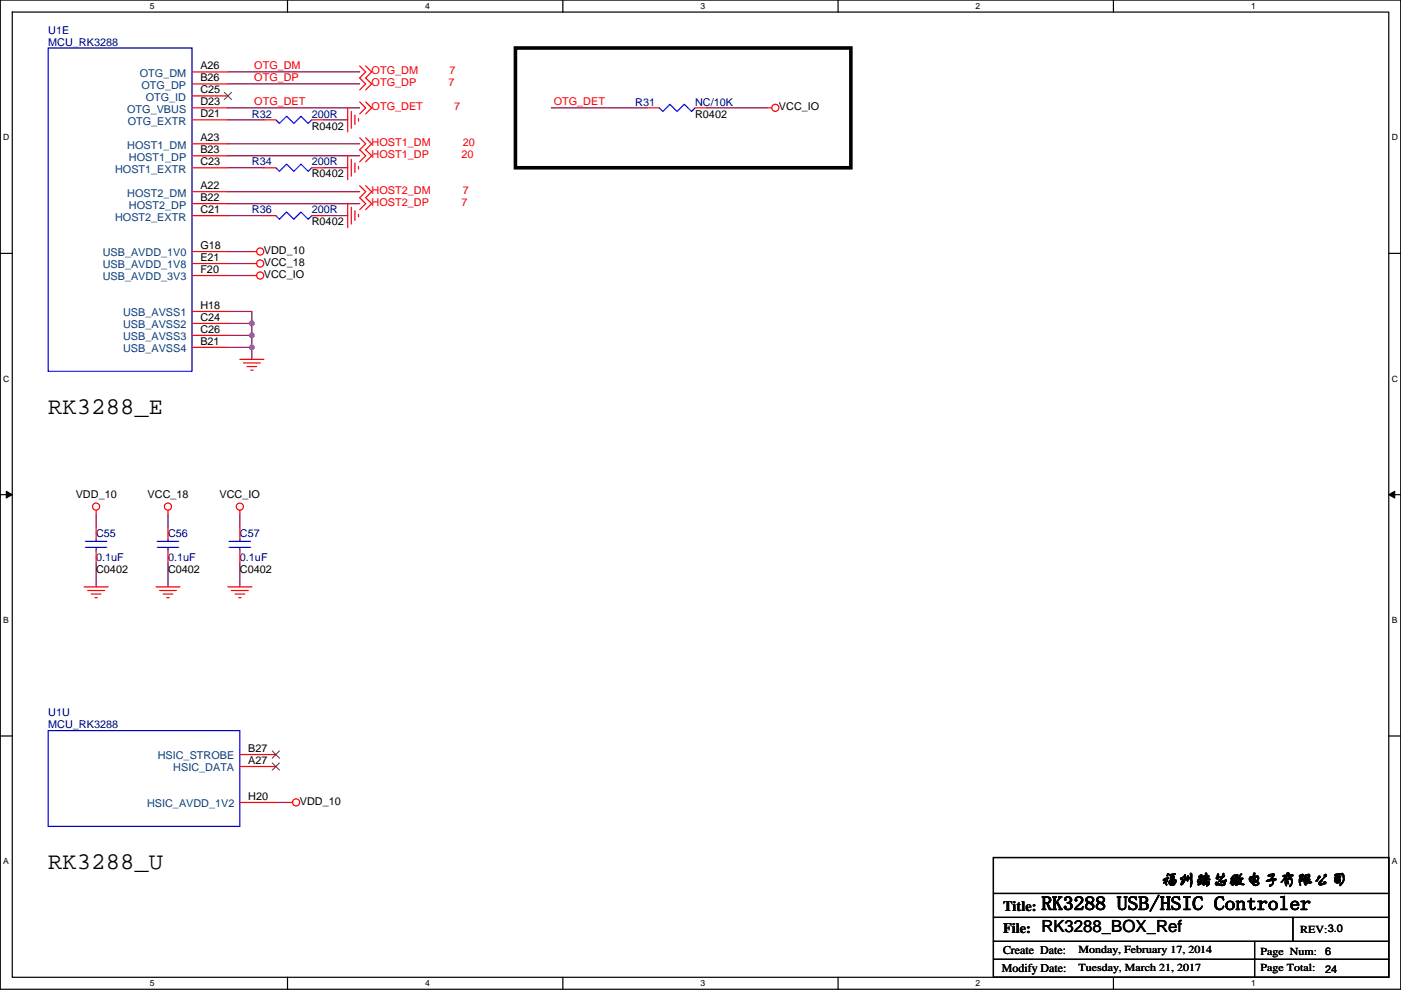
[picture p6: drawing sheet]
<svg xmlns="http://www.w3.org/2000/svg" width="297mm" height="210mm" viewBox="0 0 297 210" stroke-linecap="round" stroke-linejoin="round" font-family="sans-serif">
<path d="M.1 0h296.9v209.8h-296.9zM2.6 2.6h291.8v204.7h-291.8z" fill="none" stroke="#000" stroke-width=".25"/>
<g fill="#fff">
<path d="M31.8 .3h1v2h-1z"/>
<path d="M31.8 207.5h1v2.1h-1z"/>
</g>
<path d="M61 0v2.6M61 207.3v2.5" fill="none" stroke="#000" stroke-width=".25"/>
<g fill="#fff">
<path d="M90.1 .3h1v2h-1z"/>
<path d="M90.1 207.5h1v2.1h-1z"/>
</g>
<path d="M119.3 0v2.6M119.3 207.3v2.5" fill="none" stroke="#000" stroke-width=".25"/>
<g fill="#fff">
<path d="M148.5 .3h1v2h-1z"/>
<path d="M148.5 207.5h1v2.1h-1z"/>
</g>
<path d="M177.7 0v2.6M177.7 207.3v2.5" fill="none" stroke="#000" stroke-width=".25"/>
<g fill="#fff">
<path d="M206.9 .3h1v2h-1z"/>
<path d="M206.9 207.5h1v2.1h-1z"/>
</g>
<path d="M236.1 0v2.6M236.1 207.3v2.5" fill="none" stroke="#000" stroke-width=".25"/>
<g fill="#fff">
<path d="M265.2 .3h1v2h-1z"/>
<path d="M265.2 207.5h1v2.1h-1z"/>
<path d="M.7 28.2h1.3v2h-1.3z"/>
<path d="M295.1 28.2h1.3v2h-1.3z"/>
<path d="M.7 79.3h1.3v2.1h-1.3z"/>
<path d="M295.1 79.3h1.3v2.1h-1.3z"/>
</g>
<path d="M.1 53.7h2.5M294.4 53.7h2.6" fill="none" stroke="#000" stroke-width=".25"/>
<g fill="#fff">
<path d="M.7 130.5h1.2v2h-1.2z"/>
<path d="M295.1 130.5h1.2v2h-1.2z"/>
</g>
<path d="M.1 104.9h2.5M294.4 104.9h2.6" fill="none" stroke="#000" stroke-width=".25"/>
<path d="M1.3 104.2l1.3 .7-1.3 .7zM294.4 104.9l1.3-.7v1.4z" fill="#000" stroke="#000" stroke-width=".21"/>
<g fill="#fff">
<path d="M.7 181.7h1.2v2h-1.2z"/>
<path d="M295.1 181.7h1.2v2h-1.2z"/>
</g>
<path d="M.1 156.1h2.5M294.4 156.1h2.6M210.6 181.9h83.8v25.4h-83.8zM210.6 189.5h83.8M210.6 194.6h83.8M210.6 199.7h83.8M266 199.7v7.6M274.1 194.6v5.1M210.6 203.5h83.8" fill="none" stroke="#000" stroke-width=".25"/>
<path d="M109.3 10.2h71.1v25.4h-71.1z" fill="none" stroke="#000" stroke-width=".76"/>
<g fill="none" stroke="#800040" stroke-width=".25">
<path d="M48.3 15.3h28M48.3 17.8h28M48.3 25.4h7.6M48.3 33h28M48.3 35.6h7.6M48.3 22.9h28M48.3 30.5h28M68.6 35.6h5.1M68.6 25.4h5.1M116.9 22.9h20.3M149.9 22.9h12.7M48.3 45.7h7.6"/>
<path d="M48.3 58.4h5.1M48.3 55.9h5.1M48.3 53.4h5.1M48.3 43.2h28M48.3 40.7h28M68.6 45.7h5.1M48.3 73.7h5.1v2.5M48.3 71.1h5.1M48.3 68.6h5.1M48.3 66.1h5.1v2.5M53.4 71.1v2.6M53.4 68.6v2.5"/>
<path d="M20.4 119.4v5.1M20.4 109.2v2.6M35.6 119.4v5.1M35.6 109.2v2.6M50.9 109.2v2.6M50.9 119.4v5.1M58.5 170.2h2.5"/>
</g>
<g fill="#f0f" stroke="#f0f" stroke-width=".25">
<circle cx="53.4" cy="73.7" r=".5"/>
<circle cx="53.4" cy="71.1" r=".5"/>
<circle cx="53.4" cy="68.6" r=".5"/>
</g>
<g fill="none" stroke="#f00" stroke-width=".25">
<path d="M40.7 15.3h7.6M40.7 17.8h7.6M76.3 14l1.2 1.3-1.2 1.2 1.2 1.3-1.2 1.3M77.5 14l1.3 1.3-1.3 1.2 1.3 1.3-1.3 1.3M40.7 22.9h7.6M40.7 20.3h7.6M40.7 25.4h7.6M40.7 30.5h7.6M40.7 33h7.6M40.7 35.6h7.6M55.9 35.6h2.6M55.9 25.4h2.6"/>
<path d="M66.1 35.6h2.5M66.1 25.4h2.5M73.7 33v5.1M73.7 22.9v5.1M74.5 33.8v3.6M74.5 23.6v3.6M75.2 34.6v2M75.2 24.4v2M76 35.3v.5M76 25.2v.5M76.3 39.4l1.2 1.3-1.2 1.2 1.2 1.3-1.2 1.3M76.3 29.2l1.2 1.3-1.2 1.3 1.2 1.2-1.2 1.3"/>
<path d="M76.3 21.6l1.2 1.3-1.2 1.3M77.5 39.4l1.3 1.3-1.3 1.2 1.3 1.3-1.3 1.3M77.5 29.2l1.3 1.3-1.3 1.3 1.3 1.2-1.3 1.3M77.5 21.6l1.3 1.3-1.3 1.3M137.2 22.9h2.6M147.4 22.9h2.5M162.6 22.9h1M40.7 45.7h7.6M40.7 53.4h7.6M40.7 58.4h7.6M40.7 40.7h7.6M40.7 43.2h7.6"/>
<path d="M40.7 55.9h7.6M53.4 58.4h1M53.4 53.4h1M53.4 55.9h1M55.9 45.7h2.6M66.1 45.7h2.5M73.7 43.2v5.1M74.5 44v3.5M75.2 44.7v2.1M76 45.5v.5M40.7 66.1h7.6M40.7 68.6h7.6"/>
<path d="M40.7 71.1h7.6M40.7 73.7h7.6M50.9 76.2h5M51.6 77h3.6M52.4 77.7h2M53.1 78.5h.6M20.4 108.2v1M20.4 111.8v2.5M20.4 116.9v2.5M35.6 108.2v1M35.6 111.8v2.5M35.6 116.9v2.5"/>
<path d="M50.9 108.2v1M50.9 111.8v2.5M50.9 116.9v2.5M17.8 124.5h5.1M18.6 125.2h3.6M19.4 126h2M20.1 126.8h.5M33.1 124.5h5.1M33.8 125.2h3.6M34.6 126h2M35.4 126.8h.5M48.3 124.5h5.1"/>
<path d="M49.1 125.2h3.5M49.8 126h2.1M50.6 126.8h.5M50.9 160h7.6M50.9 162.6h7.6M50.9 170.2h7.6M61 170.2h1"/>
<circle cx="164.4" cy="22.9" r=".76"/>
<circle cx="55.2" cy="53.3" r=".76"/>
<circle cx="55.2" cy="58.4" r=".76"/>
<circle cx="55.2" cy="55.9" r=".76"/>
<circle cx="20.4" cy="107.4" r=".76"/>
<circle cx="35.6" cy="107.4" r=".76"/>
<circle cx="50.8" cy="107.4" r=".76"/>
<circle cx="62.8" cy="170.2" r=".76"/>
</g>
<g fill="none" stroke="#00f" stroke-width=".25">
<path d="M10.2 10.2h30.5v68.6h-30.5zM58.5 35.6l.7 .7 1.6-1.5 1.5 1.5 1.5-1.5 1.5 1.5 .8-.7M58.5 25.4l.7 .8 1.6-1.5 1.5 1.5 1.5-1.5 1.5 1.5 .8-.8M139.8 22.9l.7 .7 1.5-1.5 1.6 1.5 1.5-1.5 1.5 1.5 .8-.7M58.5 45.7l.7 .8 1.6-1.5 1.5 1.5 1.5-1.5 1.5 1.5 .8-.8M18.1 116.1h4.6M18.1 114.8h4.6M20.4 114.3v.5M20.4 116.1v.8M33.3 116.1h4.6M33.3 114.8h4.6M35.6 114.3v.5"/>
<path d="M35.6 116.1v.8M48.6 116.1h4.5M48.6 114.8h4.5M50.9 114.3v.5M50.9 116.1v.8M10.2 155h40.7v20.3h-40.7z"/>
</g>
<path d="M47.6 19.6l1.5 1.5M49.1 19.6l-1.6 1.5M57.7 159.3l1.6 1.5M59.2 159.3l-1.5 1.5M57.7 161.8l1.6 1.6M59.2 161.8l-1.5 1.6" fill="none" stroke="#804000" stroke-width=".21"/>
<g font-size="5.1">
<text x="10.2" y="87.9">RK3288_E</text>
<text x="10.2" y="184.4">RK3288_U</text>
</g>
<text font-size="4.1" x="220.8" y="193">RK3288 USB/HSIC Controler</text>
<g font-size="3.6">
<text x="246.2" y="187.7">福州瑞芯微电子有限公司</text>
<text x="220.8" y="197.8">RK3288_BOX_Ref</text>
</g>
<g font-size="3">
<text x="212.7" y="193.3">Title:</text>
<text x="212.7" y="197.9">File:</text>
</g>
<g font-size="2.5">
<text x="212.7" y="202.4">Create Date:</text>
<text x="212.4" y="206.2">Modify Date:</text>
</g>
<g font-size="2.3" fill="#000080">
<text x="10.2" y="7.2">U1E</text>
<text x="10.2" y="9.7">MCU_RK3288</text>
<text x="134.7" y="22.4">R31</text>
<text x="147.4" y="22.4">NC/10K</text>
<text x="53.4" y="24.9">R32</text>
<text x="66.1" y="24.9">200R</text>
<text x="53.4" y="35.1">R34</text>
<text x="66.1" y="35.1">200R</text>
<text x="53.4" y="45.3">R36</text>
<text x="66.1" y="45.3">200R</text>
<text x="20.4" y="113.8">C55</text>
<text x="35.6" y="113.8">C56</text>
<text x="50.9" y="113.8">C57</text>
<text x="20.4" y="118.9">0.1uF</text>
<text x="35.6" y="118.9">0.1uF</text>
<text x="50.9" y="118.9">0.1uF</text>
<text x="10.2" y="151.9">U1U</text>
<text x="10.2" y="154.5">MCU_RK3288</text>
</g>
<g font-size="2.3" fill="#004080">
<text x="29.7" y="16.3">OTG_DM</text>
<text x="27" y="23.9">OTG_VBUS</text>
<text x="30" y="18.8">OTG_DP</text>
<text x="30.9" y="21.4">OTG_ID</text>
<text x="27.1" y="26.5">OTG_EXTR</text>
<text x="27" y="31.5">HOST1_DM</text>
<text x="27.3" y="34.1">HOST1_DP</text>
<text x="24.4" y="36.6">HOST1_EXTR</text>
<text x="27" y="41.7">HOST2_DM</text>
<text x="24.4" y="46.8">HOST2_EXTR</text>
<text x="27.3" y="44.2">HOST2_DP</text>
<text x="21.8" y="54.4">USB_AVDD_1V0</text>
<text x="21.8" y="59.5">USB_AVDD_3V3</text>
<text x="21.8" y="56.9">USB_AVDD_1V8</text>
<text x="26.1" y="67.1">USB_AVSS1</text>
<text x="26.1" y="69.6">USB_AVSS2</text>
<text x="26.1" y="72.2">USB_AVSS3</text>
<text x="26.1" y="74.7">USB_AVSS4</text>
<text x="33.4" y="161.1">HSIC_STROBE</text>
<text x="36.7" y="163.6">HSIC_DATA</text>
<text x="31.2" y="171.2">HSIC_AVDD_1V2</text>
</g>
<g font-size="2.3">
<text x="42.5" y="14.7">A26</text>
<text x="42.5" y="17.3">B26</text>
<text x="42.5" y="22.4">D23</text>
<text x="42.5" y="19.8">C25</text>
<text x="165.2" y="23.4">VCC_IO</text>
<text x="42.5" y="24.9">D21</text>
<text x="42.5" y="30">A23</text>
<text x="66.1" y="27.5">R0402</text>
<text x="147.4" y="24.9">R0402</text>
<text x="42.5" y="32.5">B23</text>
<text x="42.5" y="35.1">C23</text>
<text x="42.5" y="40.1">A22</text>
<text x="66.1" y="37.6">R0402</text>
<text x="42.5" y="42.7">B22</text>
<text x="42.5" y="45.2">C21</text>
<text x="66.1" y="47.8">R0402</text>
<text x="42.5" y="52.8">G18</text>
<text x="55.9" y="53.9">VDD_10</text>
<text x="42.5" y="57.9">F20</text>
<text x="42.5" y="55.4">E21</text>
<text x="55.9" y="56.4">VCC_18</text>
<text x="55.9" y="59">VCC_IO</text>
<text x="42.5" y="65.5">H18</text>
<text x="42.5" y="68.1">C24</text>
<text x="42.5" y="70.6">C26</text>
<text x="42.5" y="73.2">B21</text>
<text x="16.1" y="105.7">VDD_10</text>
<text x="31.3" y="105.7">VCC_18</text>
<text x="46.5" y="105.7">VCC_IO</text>
<text x="20.4" y="121.5">C0402</text>
<text x="35.6" y="121.5">C0402</text>
<text x="50.9" y="121.5">C0402</text>
<text x="52.6" y="159.5">B27</text>
<text x="52.6" y="162.1">A27</text>
<text x="52.6" y="169.7">H20</text>
<text x="63.6" y="170.7">VDD_10</text>
<text x="275.7" y="197.9">REV:3.0</text>
<text x="228.7" y="202.2">Monday, February 17, 2014</text>
<text x="267.3" y="202.5">Page Num:</text>
<text x="281" y="202.5">6</text>
<text x="228.7" y="206">Tuesday, March 21, 2017</text>
<text x="267.3" y="206">Page Total:</text>
<text x="281" y="206.3">24</text>
</g>
<g font-size="2.3" fill="#f00">
<text x="53.9" y="14.6">OTG_DM</text>
<text x="53.9" y="17.2">OTG_DP</text>
<text x="78.8" y="15.8">OTG_DM</text>
<text x="95.3" y="15.8">7</text>
<text x="53.9" y="22.3">OTG_DET</text>
<text x="78.8" y="18.3">OTG_DP</text>
<text x="78.8" y="23.4">OTG_DET</text>
<text x="95.1" y="18.3">7</text>
<text x="96.3" y="23.4">7</text>
<text x="117.4" y="22.3">OTG_DET</text>
<text x="78.8" y="33.6">HOST1_DP</text>
<text x="78.8" y="31">HOST1_DM</text>
<text x="97.8" y="33.6">20</text>
<text x="98.1" y="31">20</text>
<text x="78.8" y="41.2">HOST2_DM</text>
<text x="98.1" y="41.2">7</text>
<text x="78.8" y="43.7">HOST2_DP</text>
<text x="97.8" y="43.7">7</text>
</g>
<g font-size="1.8">
<text x="31.8" y="1.9">5</text>
<text x="90.1" y="1.9">4</text>
<text x="148.5" y="1.9">3</text>
<text x="206.9" y="1.9">2</text>
<text x="265.2" y="1.9">1</text>
<text x=".7" y="29.8">D</text>
<text x="295.1" y="29.8">D</text>
<text x=".7" y="81">C</text>
<text x="295.1" y="81">C</text>
<text x=".7" y="132.1">B</text>
<text x="295.1" y="132.1">B</text>
<text x=".7" y="183.3">A</text>
<text x="295.1" y="183.3">A</text>
<text x="31.8" y="209.2">5</text>
<text x="90.1" y="209.2">4</text>
<text x="148.5" y="209.2">3</text>
<text x="206.9" y="209.2">2</text>
<text x="265.2" y="209.2">1</text>
</g>
</svg>
